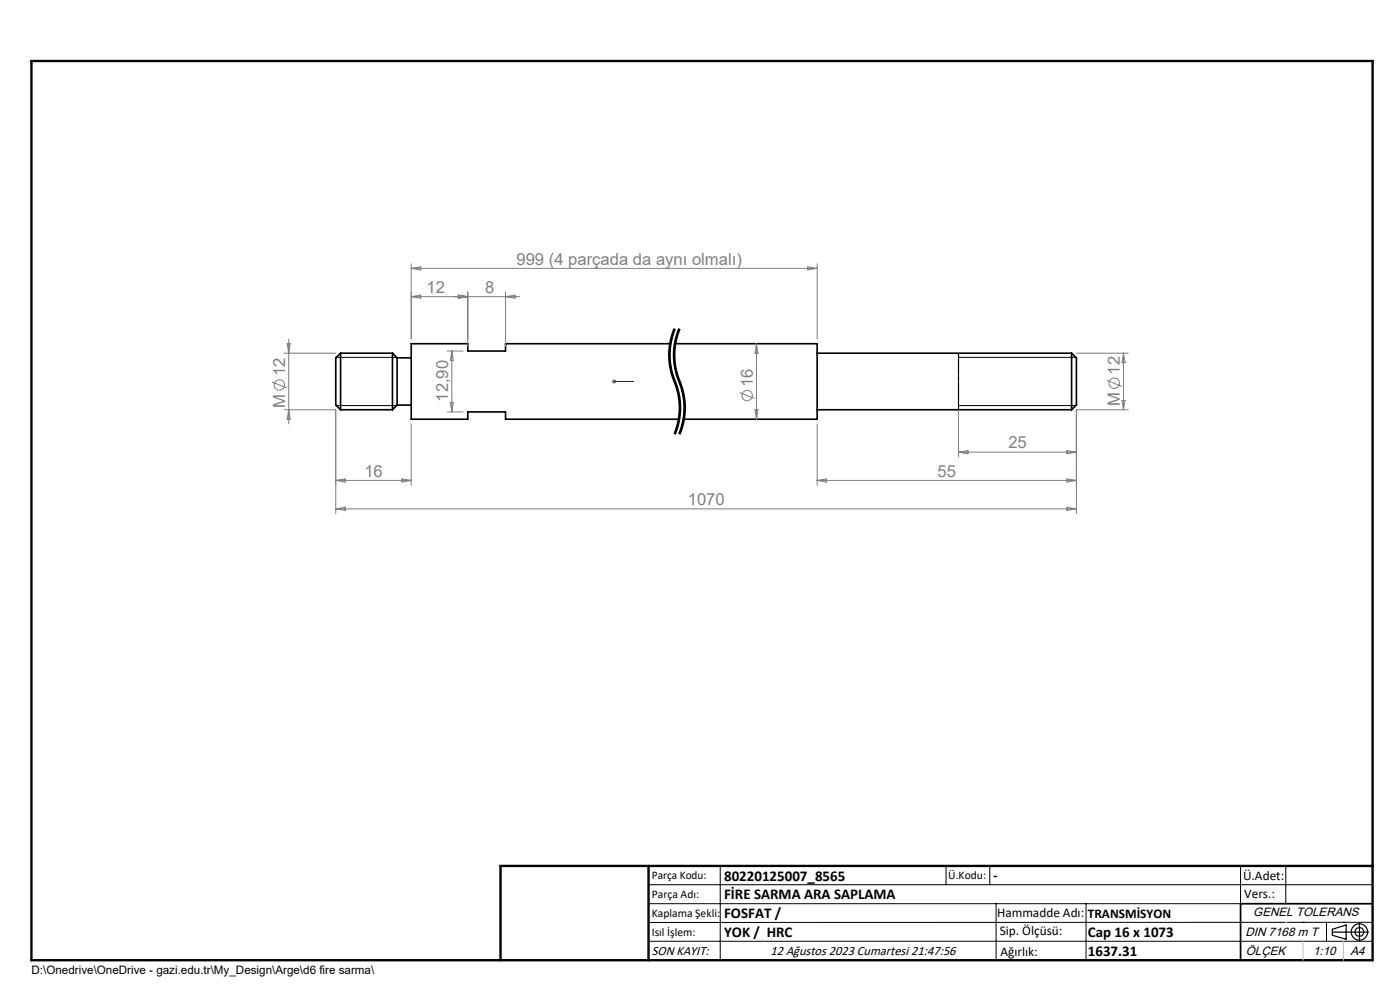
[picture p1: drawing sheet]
<svg xmlns="http://www.w3.org/2000/svg" width="297mm" height="210mm" viewBox="0 0 297 210" stroke-linecap="round" stroke-linejoin="round" font-family="sans-serif">
<g fill="none" stroke="#000" stroke-width=".35">
<path d="M72.2 74.9v12M72.2 74.9l-1 1v10l1 1M72.2 74.9h11.1M83.3 74.9v12M83.3 74.9l.9 1M84.2 75.9v10M84.2 75.9h3M142.2 72.9h-35v1.6h-8v-1.6h-12v16h12v-1.5h8v1.5h36.8M143.2 72.9h30.2v16h-28.4M173.4 74.9h53.9M227.3 74.9v12M227.3 74.9l1.1 1v10l-1.1 1"/>
<path d="M72.2 86.9h11.1M84.2 85.9l-.9 1M84.2 85.9h3M173.4 86.9h53.9M291.2 191.7h-28v12"/>
</g>
<g fill="none" stroke="#808080" stroke-width=".21">
<path d="M87.2 55.9v16M87.2 56.9l2.1-.3v.6zM87.2 56.9h86.2M171.3 56.6l2.1 .3-2.1 .3zM173.4 55.9v16M60.3 74.9h10.9M60.9 72.9h.7l-.4 2zM61.2 71.9v18M87.2 62.9h23M87.2 62.9l2.1-.3v.6zM94.9 74.5h3.3M95.8 74.5v12.9"/>
<path d="M95.8 74.5l.4 2h-.7zM97.2 62.6l2 .3-2 .3zM99.2 61.9v11.6M107.2 61.9v11.6M107.2 62.9l2.1-.3v.6zM160.5 72.9l.3 2h-.6zM160.5 72.9v16M228.4 74.9h11M238.3 74.9v12M238.3 74.9l.4 2h-.7zM57.7 81l3.2 1.3M60.3 86.9h10.9v22"/>
<path d="M61.2 86.9l.4 2h-.7zM87.2 89.9v13M94.9 87.4h3.3M95.5 85.4h.7l-.4 2zM129.8 80.9h1M129.9 80.6l.7 .7M130.3 80.4v1M130.6 80.6l-.7 .7M156.9 83.3l3.2 1.2M160.2 86.9h.6l-.3 2zM173.4 89.9v13M203.3 87.1v9.8"/>
<path d="M203.3 95.9h25.1M203.3 95.9l2.1-.3v.7zM226.3 95.6l2.1 .3-2.1 .4zM234.8 80.7l3.1 1.2M238 84.9h.7l-.4 2zM239.4 86.9h-11v22M71.2 107.9h157.2M71.2 107.9l2-.3v.7zM71.2 101.9h16M71.2 101.9l2-.3v.7zM85.2 101.6l2 .3-2 .4zM173.4 101.9h55"/>
<path d="M173.4 101.9l1.9-.3v.7zM226.3 101.6l2.1 .3-2.1 .4zM226.3 107.6l2.1 .3-2.1 .4z"/>
<circle cx="59.3" cy="81.7" r="1.11"/>
<circle cx="158.5" cy="83.9" r="1.11"/>
<circle cx="236.4" cy="81.3" r="1.11"/>
</g>
<g fill="none" stroke="#000" stroke-width=".25">
<path d="M203.3 74.9v12M282.6 197.7h7.8M282.6 197.1l3-.9v3l-3-.8zM288.4 195.8v3.8M106.2 203.7h185"/>
<circle cx="288.4" cy="197.7" r="1.74"/>
<circle cx="288.4" cy="197.7" r=".93"/>
</g>
<path d="M143.1 69.7a14.5 14.5 0 0 0 0 11.2M144.1 69.7a14.5 14.5 0 0 0 0 11.2M143.1 80.9a14.5 14.5 0 0 1 0 11.2M144.1 80.9a14.5 14.5 0 0 1 0 11.2" fill="none" stroke="#000" stroke-width=".21" stroke-dasharray="6.3 1.3 1.3 1.3" stroke-dashoffset="2.5" stroke-linecap="butt"/>
<g fill="none" stroke="#000" stroke-width=".21">
<path d="M71.4 75.8h12.7M141.9 74.5l.1 2.7M142 77.3l.4 2.1 1 2.8 .5 1.9M142 72.8l-.1 1.7M142.3 76.7l.5 2.6M142.8 79.3l.4 1.3M142.9 74.5l.1 2.7M143 77.3l.4 2.1 1.2 3.6 .4 2.2M143 69.7l-1 3.1M143 72.8l-.1 1.7M143.1 69.7a15.2 15.2 0 0 0 .5 12.5 14.5 14.5 0 0 1-.5 9.9M143.3 76.7l.5 2.6"/>
<path d="M143.3 69.8l-.9 3.1-.2 2.2 .1 1.6M143.8 79.3l.7 2M144 69.7l-1 3.1M144.1 69.7a15.3 15.3 0 0 0 .5 12.5 14.5 14.5 0 0 1-.5 9.9M144.3 69.8l-.9 3.1-.2 2.2 .1 1.6M203.3 75.8h24.9M71.4 86h12.7M143.2 91.5l-.2 .5M143.2 80.6l.1 .2zM143.3 80.8l.7 2.1 .3 1.7M143.9 84.1l.1 1.1M143.9 88.9l-.7 2.6"/>
<path d="M144 85.1l.1 1.7-.2 2.1M144.2 91.5l-.2 .5M144.3 84.6l.1 2.7M144.4 87.3l-.3 2.2-.8 2.6M144.5 91.6l-.2 .5M144.5 81.4l.8 3.2M145 85.1a14.3 14.3 0 0 1-.8 6.4M145.3 84.6l.1 2.7M145.4 87.3l-.3 2.2-.6 2.1M203.3 86h24.9M137.6 187.7h153.6M137.6 191.7h153.6"/>
<path d="M137.6 199.7h153.6M152.8 183.7v20M200.7 183.7v4M210 183.7v4M211.3 191.7v12M230.4 191.7v12M263.2 183.7v20M272.8 183.7v8M276.4 195.6h.1M281.4 195.6v4.1M285 195.6h.1M291.2 195.6l-153.6 .1"/>
</g>
<path d="M130.2 80.9h.2zM130.3 80.9h.1M130.3 80.9h4.1M134.4 80.9h-.4h.4" fill="none" stroke="#00f" stroke-width=".21"/>
<path d="M6.7 12.9h284.5v190.8h-284.5zM137.6 183.7v20M291.2 183.7h-185v20" fill="none" stroke="#000" stroke-width=".5"/>
<path d="M276.4 199.7v4M285 199.7v4" fill="none" stroke="#c0c0c0" stroke-width=".21"/>
<path d="M272.8 195.6h.1" fill="none" stroke="#c0c0c0" stroke-width=".25"/>
<path d="M134 80.9h.4zM130.2 80.9h.2z" fill="#00f"/>
<g font-size="3.5" fill="#808080">
<text x="109.6" y="56.1">999 (4 parçada da aynı olmalı)</text>
<text x="90.5" y="62.1">12</text>
<text x="102.9" y="62.1">8</text>
<text x="60.5" y="79.9" transform="rotate(-90 60.5 79.9)">12</text>
<text x="159.7" y="82.1" transform="rotate(-90 159.7 82.1)">16</text>
<text x="237.6" y="79.5" transform="rotate(-90 237.6 79.5)">12</text>
<text x="60.5" y="86.5" transform="rotate(-90 60.5 86.5)">M</text>
<text x="95.1" y="85.2" transform="rotate(-90 95.1 85.2)">12,90</text>
<text x="237.6" y="86.1" transform="rotate(-90 237.6 86.1)">M</text>
<text x="213.9" y="95.1">25</text>
<text x="77.3" y="101.1">16</text>
<text x="198.9" y="101.1">55</text>
<text x="145.9" y="107.1">1070</text>
</g>
<g font-size="3.2">
<text x="153.6" y="186.8">80220125007_8565</text>
<text x="153.6" y="190.8">FİRE SARMA ARA SAPLAMA</text>
<text x="210.7" y="186.6">-</text>
<text x="153.6" y="194.8">FOSFAT /</text>
<text x="153.6" y="198.8">YOK / HRC</text>
<text x="230.8" y="198.7">Cap 16 x 1073</text>
<text x="230.8" y="202.8">1637.31</text>
</g>
<g font-size="2.8">
<text x="263.7" y="186.7">Ü.Adet:</text>
<text x="263.9" y="190.5">Vers.:</text>
<text x="211.5" y="194.5">Hammadde Adı:</text>
<text x="230.8" y="194.7">TRANSMİSYON</text>
<text x="138.3" y="202.6">SON KAYIT:</text>
<text x="163.5" y="202.6">12 Ağustos 2023 Cumartesi 21:47:56</text>
<text x="212.1" y="198.4">Sip. Ölçüsü:</text>
<text x="212.2" y="202.7">Ağırlık:</text>
</g>
<g font-size="2.6">
<text x="265.9" y="194.4">GENEL TOLERANS</text>
<text x="264.2" y="198.5">DIN 7168 m T</text>
<text x="264.3" y="202.6">ÖLÇEK</text>
<text x="278.5" y="202.6">1:10</text>
<text x="286.5" y="202.6">A4</text>
</g>
<g font-size="2.5">
<text x="138.3" y="186.4">Parça Kodu:</text>
<text x="138.3" y="190.5">Parça Adı:</text>
<text x="201.2" y="186.5">Ü.Kodu:</text>
<text x="138.3" y="194.5">Kaplama Şekli:</text>
<text x="138.3" y="198.6">Isıl İşlem:</text>
<text x="6.7" y="206.7">D:\Onedrive\OneDrive - gazi.edu.tr\My_Design\Arge\d6 fire sarma\</text>
</g>
</svg>
